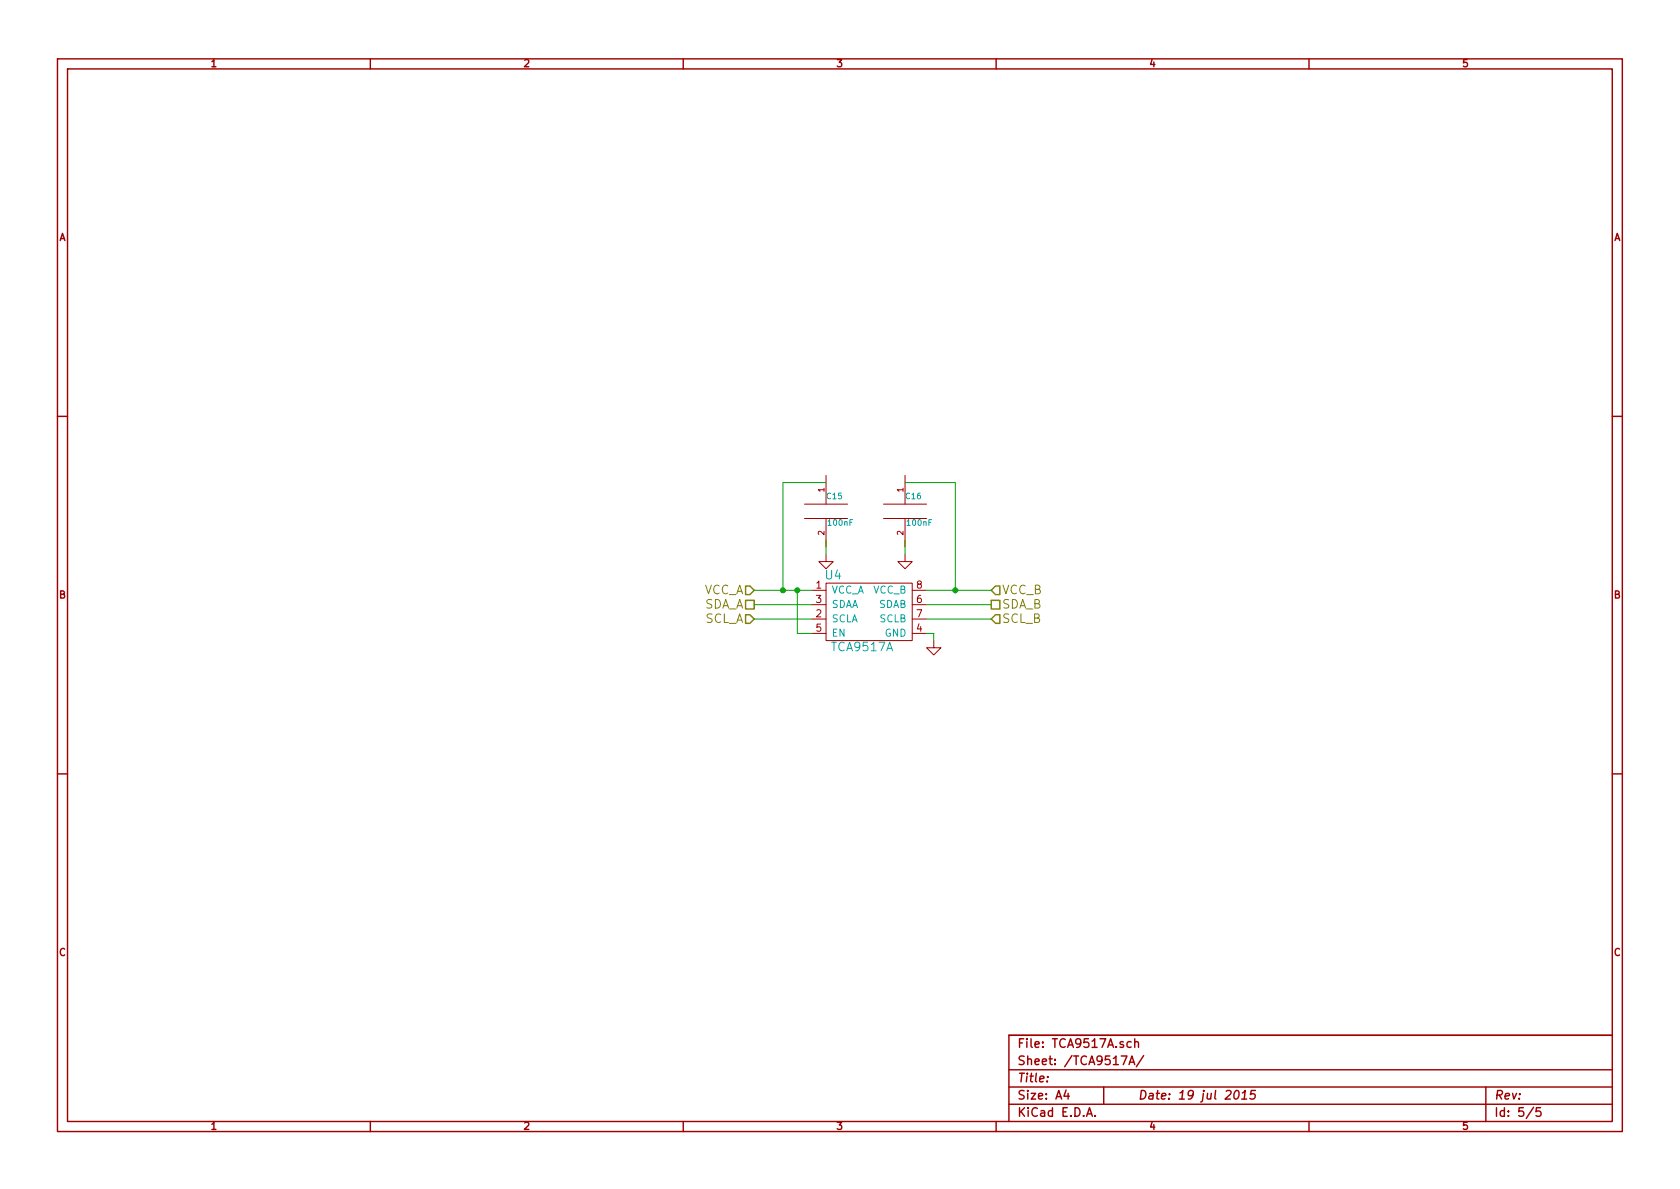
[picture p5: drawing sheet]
EESchema Schematic File Version 2
LIBS:power
LIBS:device
LIBS:transistors
LIBS:conn
LIBS:linear
LIBS:regul
LIBS:74xx
LIBS:cmos4000
LIBS:adc-dac
LIBS:memory
LIBS:xilinx
LIBS:special
LIBS:microcontrollers
LIBS:dsp
LIBS:microchip
LIBS:analog_switches
LIBS:motorola
LIBS:texas
LIBS:intel
LIBS:audio
LIBS:interface
LIBS:digital-audio
LIBS:philips
LIBS:display
LIBS:cypress
LIBS:siliconi
LIBS:opto
LIBS:atmel
LIBS:contrib
LIBS:valves
LIBS:relay
LIBS:conn_perso
LIBS:ADC
LIBS:GroveLTC2309-cache
EELAYER 27 0
EELAYER END
$Descr A4 11693 8268
encoding utf-8
Sheet 5 5
Title ""
Date "19 jul 2015"
Rev ""
Comp ""
Comment1 ""
Comment2 ""
Comment3 ""
Comment4 ""
$EndDescr
Text HLabel 5250 4200 0    60   UnSpc ~ 0
SDA_A
Text HLabel 5250 4300 0    60   Input ~ 0
SCL_A
Text HLabel 6900 4200 2    60   UnSpc ~ 0
SDA_B
Text HLabel 6900 4300 2    60   Input ~ 0
SCL_B
Text HLabel 6900 4100 2    60   Input ~ 0
VCC_B
Text HLabel 5250 4100 0    60   Input ~ 0
VCC_A
$Comp
L TCA9517A U4
U 1 1
P 6050 4250
F 0 "U4" H 5800 4500 60  0000 C CNN
F 1 "TCA9517A" H 6000 4000 60  0000 C CNN
F 2 "" H 6150 4350 60  0000 C CNN
F 3 "" H 6150 4350 60  0000 C CNN
	1    6050 4250
	1    0    0    -1  
$EndComp
Wire Wire Line
	5250 4100 5650 4100
Wire Wire Line
	5250 4200 5650 4200
Wire Wire Line
	5250 4300 5650 4300
Wire Wire Line
	6450 4100 6900 4100
Wire Wire Line
	6450 4200 6900 4200
Wire Wire Line
	6900 4300 6450 4300
$Comp
L GND #PWR63
U 1 1
P 6500 4450
F 0 "#PWR63" H 6500 4450 30  0001 C CNN
F 1 "GND" H 6500 4380 30  0001 C CNN
F 2 "" H 6500 4450 60  0000 C CNN
F 3 "" H 6500 4450 60  0000 C CNN
	1    6500 4450
	1    0    0    -1  
$EndComp
Wire Wire Line
	6500 4450 6500 4400
Wire Wire Line
	6500 4400 6450 4400
$Comp
L GND #PWR61
U 1 1
P 5750 3850
F 0 "#PWR61" H 5750 3850 30  0001 C CNN
F 1 "GND" H 5750 3780 30  0001 C CNN
F 2 "" H 5750 3850 60  0000 C CNN
F 3 "" H 5750 3850 60  0000 C CNN
	1    5750 3850
	1    0    0    -1  
$EndComp
$Comp
L GND #PWR62
U 1 1
P 6300 3850
F 0 "#PWR62" H 6300 3850 30  0001 C CNN
F 1 "GND" H 6300 3780 30  0001 C CNN
F 2 "" H 6300 3850 60  0000 C CNN
F 3 "" H 6300 3850 60  0000 C CNN
	1    6300 3850
	1    0    0    -1  
$EndComp
$Comp
L C C16
U 1 1
P 6300 3550
F 0 "C16" H 6300 3650 40  0000 L CNN
F 1 "100nF" H 6306 3465 40  0000 L CNN
F 2 "~" H 6338 3400 30  0000 C CNN
F 3 "~" H 6300 3550 60  0000 C CNN
	1    6300 3550
	1    0    0    -1  
$EndComp
$Comp
L C C15
U 1 1
P 5750 3550
F 0 "C15" H 5750 3650 40  0000 L CNN
F 1 "100nF" H 5756 3465 40  0000 L CNN
F 2 "~" H 5788 3400 30  0000 C CNN
F 3 "~" H 5750 3550 60  0000 C CNN
	1    5750 3550
	1    0    0    -1  
$EndComp
Wire Wire Line
	6300 3350 6650 3350
Wire Wire Line
	6650 3350 6650 4100
Connection ~ 6650 4100
Wire Wire Line
	5750 3350 5450 3350
Wire Wire Line
	5450 3350 5450 4100
Connection ~ 5450 4100
Wire Wire Line
	6300 3750 6300 3850
Wire Wire Line
	5750 3750 5750 3850
Wire Wire Line
	5650 4400 5550 4400
Wire Wire Line
	5550 4400 5550 4100
Connection ~ 5550 4100
$EndSCHEMATC
